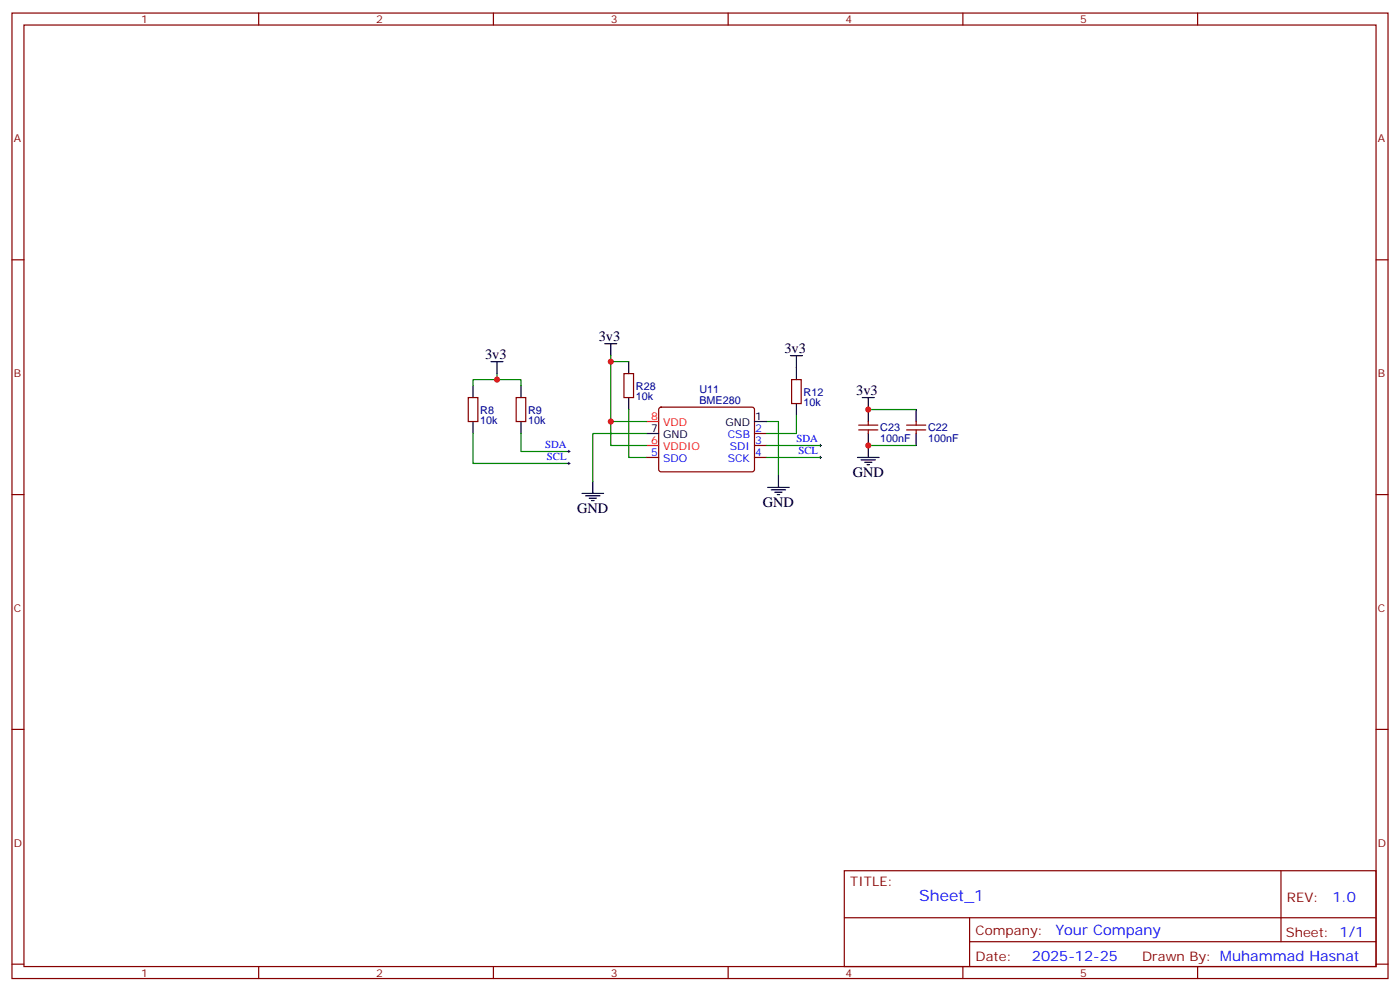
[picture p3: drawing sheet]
<svg xmlns="http://www.w3.org/2000/svg" width="412mm" height="292mm" viewBox="0 0 412 292" stroke-linecap="round" stroke-linejoin="round" font-family="sans-serif">
<g fill="none" stroke="#870000" stroke-width=".35">
<path d="M3.5 3.8h405.4v284.4h-405.4zM7.1 7.4h398.2v277.3h-398.2zM76.2 3.8v3.6M145.3 3.8v3.6M214.5 3.8v3.6M283.6 3.8v3.6M352.8 3.8v3.6M3.5 76.5h3.6M405.3 76.5h3.6M137.9 117.1h2.9v7h-2.9zM152 117.1h2.9v7h-2.9zM183.8 110h2.8v7.1h-2.8z"/>
<path d="M233.2 111.8h2.8v7.1h-2.8zM190.5 134.7h3.5M194.3 120.1l.4-.2 27.1 .1 .4 .6v17.9l-.7 .5-27-.1-.5-.6v-17.7zM222.2 127.7h3.6M222.2 131.2h3.6M222.2 134.7h3.6M252.9 126.6h5.7M252.9 125.2h5.7M255.8 124.1v1.1M255.8 126.6v1.1M267.1 126.6h5.6M267.1 125.2h5.6"/>
<path d="M269.9 124.1v1.1M269.9 126.6v1.1M3.5 145.7h3.6M405.3 145.7h3.6M3.5 214.8h3.6M405.3 214.8h3.6M248.7 256.4h156.6v28.3h-156.6zM377.3 256.5v20.8M248.7 270.3h156.5M285.6 277.3h119.6M285.6 270.3v14.1M3.5 284h3.6"/>
<path d="M76.2 284.7v3.5M145.3 284.7v3.5M214.5 284.7v3.5M283.6 284.7v3.5M352.8 284.7v3.5M405.3 284h3.6"/>
</g>
<g fill="none" stroke="#000" stroke-width=".35">
<path d="M139.3 113.6v3.5M144.6 106.5h3.6M146.4 106.5v3.5M153.5 113.6v3.5M178.2 101.2h3.5M179.9 101.2v3.5M185.2 106.5v3.5M185.2 117.1v3.5M232.8 104.7h3.6M234.6 104.7v7.1M234.6 118.9v3.5M254 117.1h3.5"/>
<path d="M255.8 117.1v7M139.3 124.1v3.6M153.5 124.1v3.6M190.5 127.7h3.5M222.2 124.1h3.6M252.6 134.7h6.3M253.6 135.4h4.3M254.7 136.1h2.1M255.4 136.8h.7M255.8 127.7v7M269.9 120.6v3.5M269.9 127.7v3.5"/>
<path d="M171.4 145.3h6.4M172.5 146h4.2M173.6 146.7h2.1M174.3 147.4h.7M174.6 141.8v3.5M226.1 143.5h6.4M227.2 144.3h4.2M228.2 145h2.2M229 145.7h.7M229.3 140v3.5"/>
</g>
<g fill="none" stroke="#008700" stroke-width=".35">
<path d="M146.4 111.8h7.1v1.8M146.4 110v1.8h-7.1v1.8M179.9 104.7v1.8M185.2 106.5h-5.3v17.6h10.6M139.3 127.7v8.8h28.3M153.5 127.7v5.3h14.1M179.9 124.1v7.1h10.6M185.2 120.6v14.1h5.3M190.5 127.7h-15.9v14.1M225.8 124.1h3.5v15.9M225.8 131.2h15.9M225.8 134.7h15.9"/>
<path d="M234.6 122.4v5.3h-8.8M255.8 120.6h14.1M255.8 131.2h14.1"/>
</g>
<path d="M167.2 136.5h.7M167.2 133h.7M167.6 132.6v.7M167.6 136.1v.7M241.3 134.7h.7M241.3 131.2h.7M241.7 130.8v.8M241.7 134.4v.7" fill="none" stroke="#000" stroke-width=".29"/>
<path d="M190.5 131.2h3.5M190.5 124.1h3.5" fill="none" stroke="#f00" stroke-width=".35"/>
<g fill="#c00">
<circle cx="146.4" cy="111.8" r=".88"/>
<circle cx="255.8" cy="131.2" r=".88"/>
<circle cx="179.9" cy="124.1" r=".88"/>
<circle cx="179.9" cy="106.5" r=".88"/>
<circle cx="255.8" cy="120.6" r=".88"/>
</g>
<text font-size="4.6" fill="#00f" x="270.8" y="265.5">Sheet_1</text>
<g font-size="4.2">
<text x="176.4" y="100.5">3v3</text>
<text x="142.9" y="105.8">3v3</text>
<text x="231.1" y="104">3v3</text>
<text x="252.2" y="116.4">3v3</text>
<text x="251.2" y="140.4">GND</text>
<text x="224.7" y="149.2">GND</text>
<text x="170" y="151">GND</text>
</g>
<g font-size="4.2" fill="#00f">
<text x="392.5" y="265.7">1.0</text>
<text x="310.9" y="275.3">Your Company</text>
<text x="304" y="283.1">2025-12-25</text>
</g>
<g font-size="3.9" fill="#800">
<text x="250.5" y="261">TITLE:</text>
<text x="379.1" y="265.7">REV:</text>
<text x="287.4" y="275.2">Company:</text>
<text x="378.7" y="275.8">Sheet: 1/1</text>
<text x="287.4" y="282.9">Date:</text>
<text x="336.4" y="283">Drawn By: Muhammad Hasnat</text>
</g>
<g font-size="3.2" fill="#800">
<text x="41.6" y="6.8">1</text>
<text x="110.8" y="6.8">2</text>
<text x="179.9" y="6.8">3</text>
<text x="249.1" y="6.8">4</text>
<text x="318.2" y="6.8">5</text>
<text x="4.1" y="41.9">A</text>
<text x="405.9" y="41.9">A</text>
<text x="4.1" y="111.1">B</text>
<text x="405.9" y="111.1">B</text>
<text x="4.1" y="180.2">C</text>
<text x="405.9" y="180.2">C</text>
<text x="4.1" y="249.4">D</text>
<text x="405.9" y="249.4">D</text>
<text x="41.6" y="287.7">1</text>
<text x="110.8" y="287.7">2</text>
<text x="179.9" y="287.7">3</text>
<text x="249.1" y="287.7">4</text>
<text x="318.2" y="287.7">5</text>
</g>
<g font-size="3.2" fill="#000080">
<text x="187.3" y="117.9">10k</text>
<text x="187.3" y="114.7">R28</text>
<text x="206" y="118.9">BME280</text>
<text x="206" y="115.7">U11</text>
<text x="236.7" y="119.6">10k</text>
<text x="236.7" y="116.5">R12</text>
<text x="141.5" y="124.9">10k</text>
<text x="141.5" y="121.8">R8</text>
<text x="155.6" y="124.9">10k</text>
<text x="155.6" y="121.8">R9</text>
<text x="259.3" y="130.2">100nF</text>
<text x="259.3" y="127">C23</text>
<text x="273.4" y="130.2">100nF</text>
<text x="273.4" y="127">C22</text>
</g>
<g font-size="3.2" fill="#f00">
<text x="191.8" y="123.8">8</text>
<text x="195.3" y="125.6">VDD</text>
<text x="191.8" y="130.8">6</text>
<text x="195.3" y="132.6">VDDIO</text>
</g>
<g font-size="3.2">
<text x="213.7" y="125.6">GND</text>
<text x="222.4" y="123.8">1</text>
<text x="191.8" y="127.3">7</text>
<text x="195.3" y="129.1">GND</text>
</g>
<g font-size="3.2" fill="#00f">
<text x="214.4" y="129.1">CSB</text>
<text x="222.4" y="127.3">2</text>
<text x="222.4" y="130.8">3</text>
<text x="234.6" y="130.3">SDA</text>
<text x="160.5" y="132.1">SDA</text>
<text x="161.1" y="135.6">SCL</text>
<text x="191.8" y="134.4">5</text>
<text x="195.3" y="136.1">SDO</text>
<text x="214.4" y="136.1">SCK</text>
<text x="215" y="132.6">SDI</text>
<text x="222.4" y="134.4">4</text>
<text x="235.2" y="133.8">SCL</text>
</g>
</svg>
